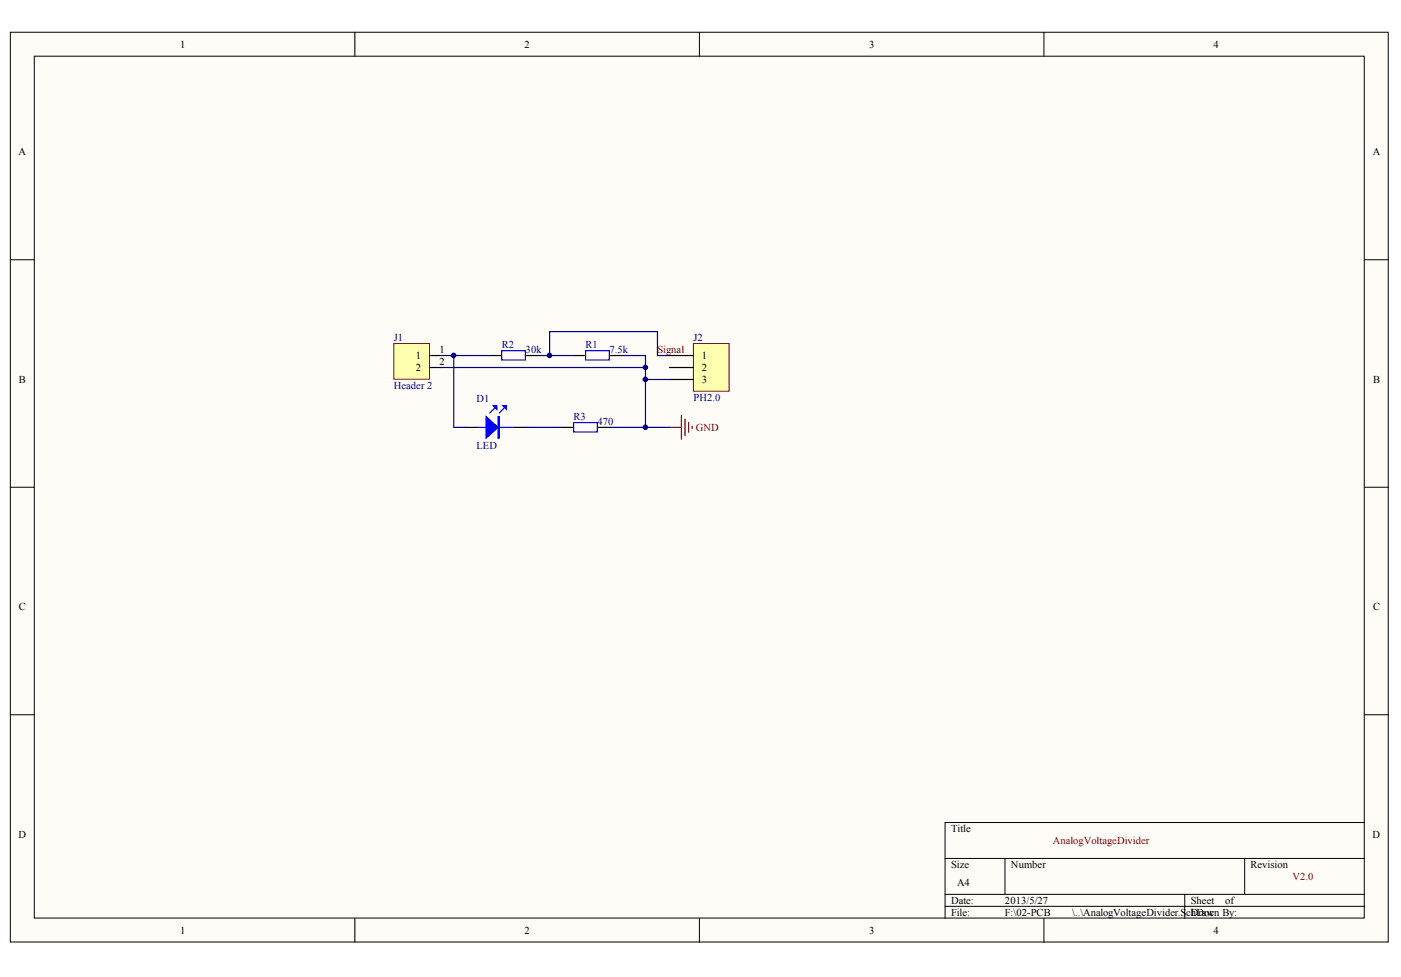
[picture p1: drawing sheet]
<svg xmlns="http://www.w3.org/2000/svg" width="287mm" height="200mm" viewBox="0 0 287 200" stroke-linecap="round" stroke-linejoin="round" font-family="sans-serif">
<g fill="#fffcf8" stroke="#000" stroke-width=".2">
<path d="M2.1 6.6h282.1v186.3h-282.1z"/>
<path d="M7 11.5h272.3v176.5h-272.3z"/>
</g>
<g fill="none" stroke="#000" stroke-width=".2">
<path d="M72.6 6.6v4.9M143.2 6.6v4.9M213.7 6.6v4.9M2.1 53.2h4.9M279.3 53.2h4.9M2.1 99.8h4.9M279.3 99.8h4.9M2.1 146.3h4.9M279.3 146.3h4.9M193.5 175.8h85.8M205.7 175.8v7.3M254.8 175.8v7.3"/>
<path d="M279.3 168.4h-85.8v19.6M72.6 188v4.9M143.2 188v4.9M193.5 183.1h85.8M193.5 185.6h85.8M213.7 188v4.9M242.5 183.1v4.9"/>
</g>
<path d="M80.6 70.3h7.3v7.3h-7.3z" fill="#ffffb0" stroke="#800000" stroke-width=".2"/>
<path d="M88 72.8h2.4M88 75.2h2.4" fill="none" stroke="#000" stroke-width=".25"/>
<path d="M142 70.3h7.3v9.8h-7.3z" fill="#ffffb0" stroke="#800000" stroke-width=".2"/>
<path d="M100.2 72.8h2.5M107.6 72.8h2.5M117.4 72.8h2.5M124.8 72.8h2.4M137 72.8h5M137 75.2h5M137 77.7h5M95.3 87.5h2.5M105.2 87.5h2.4M115 87.5h2.4M122.3 87.5h2.5" fill="none" stroke="#000" stroke-width=".25"/>
<path d="M102.7 71.8h4.9v1.9h-4.9zM119.9 71.8h4.8v1.9h-4.8zM97.8 87.5h7.4M101.2 83.6l-1 1M103.2 83.6l-1 1M117.4 86.5h4.9v1.9h-4.9z" fill="none" stroke="#00f" stroke-width=".25"/>
<path d="M137 87.5h2.5M139.5 85v5M140.2 85.8v3.4M141 86.5v2M141.7 87.3v.4" fill="none" stroke="#800000" stroke-width=".25"/>
<path d="M90.4 75.2h41.7v12.3h4.9M90.4 72.8h9.8M92.9 72.8v14.7h2.4M110.1 72.8h7.3M112.5 72.8v-4.9h22.1v4.9h2.4M127.2 72.8h4.9v2.4M132.1 77.7h4.9M107.6 87.5h7.4M124.8 87.5h7.3" fill="none" stroke="#000080" stroke-width=".25"/>
<g fill="#00f" stroke="#00f" stroke-width=".25">
<path d="M99.5 85.3l2.5 2.2-2.5 2.2z"/>
<path d="M102.9 83.1h.8v.7z"/>
<path d="M101 83.1h.7v.7z"/>
<path d="M102 85.3h.2v4.4h-.2z" fill-rule="evenodd"/>
</g>
<g fill="#000080" stroke="#000080" stroke-width=".2">
<circle cx="92.9" cy="72.8" r=".47"/>
<circle cx="112.5" cy="72.8" r=".47"/>
<circle cx="132.1" cy="87.5" r=".47"/>
<circle cx="132.1" cy="77.7" r=".47"/>
<circle cx="132.1" cy="75.2" r=".47"/>
</g>
<g font-size="2.2">
<text x="36.9" y="9.8">1</text>
<text x="107.4" y="9.8">2</text>
<text x="177.9" y="9.8">3</text>
<text x="248.5" y="9.8">4</text>
<text x="3.8" y="31.8">A</text>
<text x="281" y="31.8">A</text>
<text x="85.2" y="73.5">1</text>
<text x="85.2" y="76">2</text>
<text x="89.9" y="72.3">1</text>
<text x="89.9" y="74.8">2</text>
<text x="143.7" y="73.5">1</text>
<text x="143.7" y="76">2</text>
<text x="3.9" y="78.4">B</text>
<text x="143.7" y="78.4">3</text>
<text x="281.1" y="78.4">B</text>
<text x="3.9" y="125">C</text>
<text x="281.1" y="125">C</text>
<text x="3.8" y="171.5">D</text>
<text x="194.7" y="170.3">Title</text>
<text x="281" y="171.5">D</text>
<text x="194.7" y="177.7">Size</text>
<text x="207" y="177.7">Number</text>
<text x="256" y="177.7">Revision</text>
<text x="194.7" y="185">Date:</text>
<text x="195.9" y="181.4">A4</text>
<text x="205.7" y="185">2013/5/27</text>
<text x="243.8" y="185">Sheet</text>
<text x="250.8" y="185">of</text>
<text x="36.9" y="191.2">1</text>
<text x="107.4" y="191.2">2</text>
<text x="177.9" y="191.2">3</text>
<text x="194.7" y="187.5">File:</text>
<text x="205.7" y="187.5">F:\02-PCB</text>
<text x="219.5" y="187.5">\..\AnalogVoltageDivider.S</text>
<text x="242.8" y="187.5">cDrawn By:</text>
<text x="243.8" y="187.5">hDoc</text>
<text x="248.5" y="191.2">4</text>
</g>
<g font-size="2.2" fill="#000080">
<text x="80.6" y="69.9">J1</text>
<text x="102.7" y="71.3">R2</text>
<text x="119.9" y="71.3">R1</text>
<text x="142" y="69.9">J2</text>
<text x="107.6" y="72.3">30k</text>
<text x="124.8" y="72.3">7.5k</text>
<text x="80.6" y="79.7">Header 2</text>
<text x="97.5" y="82.4">D1</text>
<text x="142" y="82.1">PH2.0</text>
<text x="117.4" y="86">R3</text>
<text x="122.3" y="87">470</text>
<text x="97.5" y="91.9">LED</text>
</g>
<g font-size="2.2" fill="#800000">
<text x="134.6" y="72.3">Signal</text>
<text x="142.4" y="88.2">GND</text>
<text x="215.6" y="172.8">AnalogVoltageDivider</text>
<text x="264.6" y="180.2">V2.0</text>
</g>
</svg>
